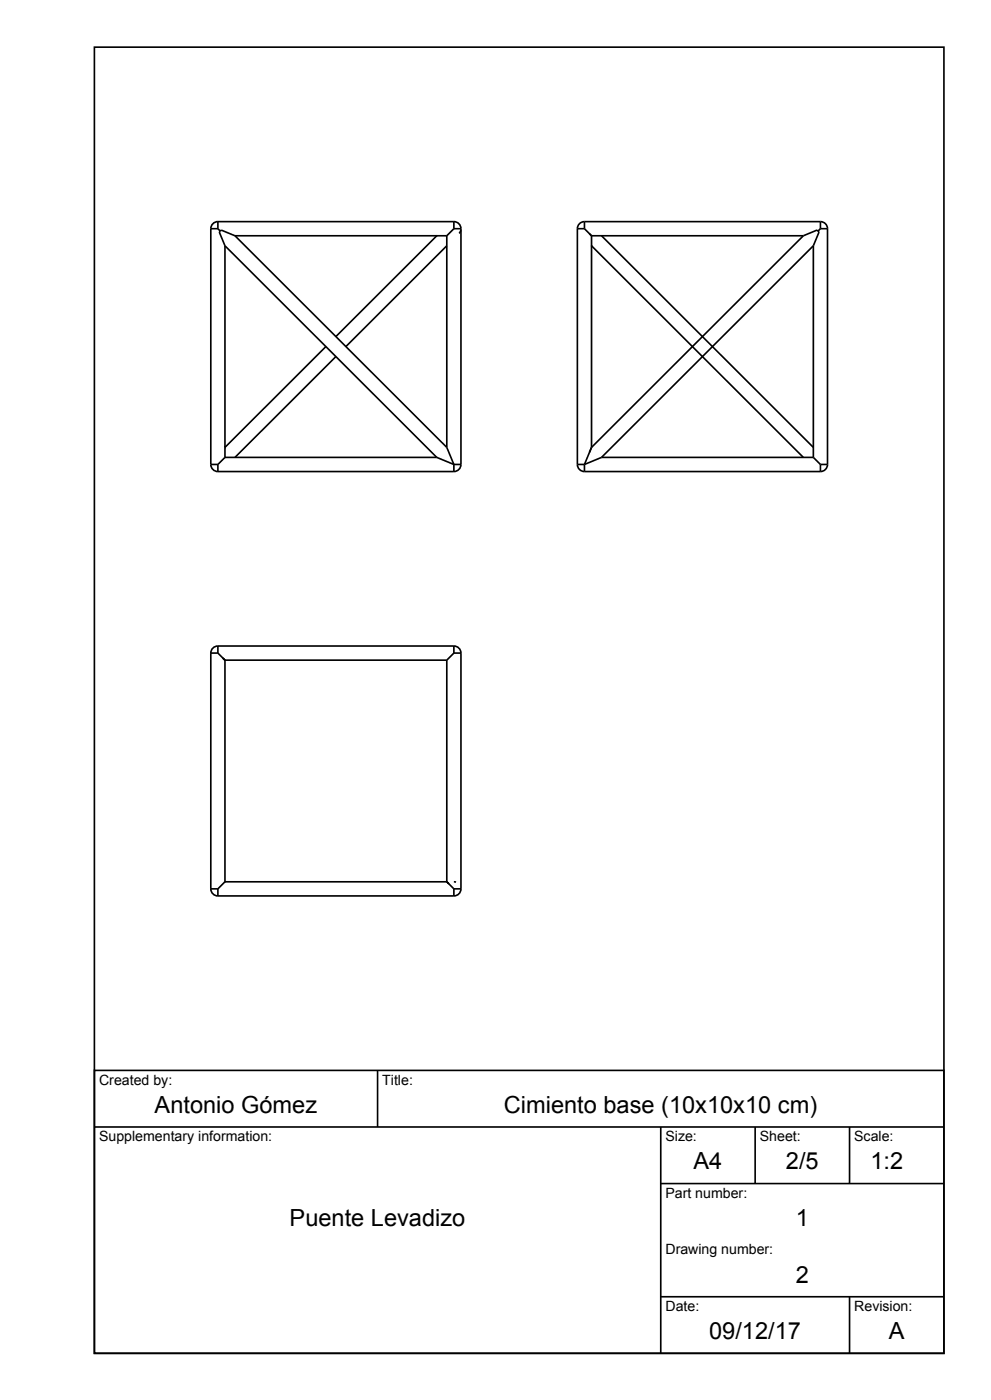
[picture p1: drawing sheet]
<svg xmlns="http://www.w3.org/2000/svg" width="262mm" height="371mm" viewBox="0 0 262 371" stroke-linecap="round" stroke-linejoin="round" font-family="sans-serif">
<g fill="none" stroke="#000" stroke-width=".44">
<path d="M25 12.5h225v346.3h-225zM57.7 58.7a1.87 1.87 0 0 0-1.9 1.9M57.7 58.7h62.5M57.7 58.7v1.9M120.2 58.7a1.87 1.87 0 0 1 1.9 1.9M120.2 58.7v1.9M154.8 58.7a1.87 1.87 0 0 0-1.9 1.9M154.8 58.7h62.5M154.8 58.7v1.9M217.3 58.7a1.87 1.87 0 0 1 1.9 1.9M217.3 58.7v1.9M55.8 60.6v62.5"/>
<path d="M55.8 60.6h1.9M57.7 60.6l.6 .7M58.3 61.3l-.2 .2 1.5 3.7M58.3 61.3l.3-.3 3.6 1.5M59.6 65.2v56M59.6 65.2l56.1 56M62.2 62.5h56.1M62.2 62.5l56.1 56.1M115.7 62.5l-26.7 26.7M118.3 65.2l-26.7 26.7M118.3 62.5v56.1M120.2 60.6l-1.9 1.9"/>
<path d="M120.2 60.6h1.9M122 61l-.4 .9M122.1 60.6v62.5M152.9 60.6h1.9M152.9 60.6v62.5M154.8 60.6l1.9 1.9M156.1 62l.6 .5M156.7 65.2h.1M156.7 62.5h56.1M156.7 62.5v56.1M156.7 65.2l56.1 56M159.3 62.5l56.1 56.1"/>
<path d="M212.8 62.5l3.6-1.5 .2 .2 .3 .3-1.5 3.7M212.8 62.5l-56.1 56.1M215.4 65.2l-56.1 56M215.4 65.2v56M217.3 60.6l-.6 .7M217.3 60.6h1.9M219.2 60.6v62.5M86.3 91.9l-26.7 26.7M89 94.5l-26.8 26.7M59.6 118.6h.1M118.3 118.6l1.9 4.5M156.7 118.6l-.6 1.3"/>
<path d="M156.7 118.6l-1.9 4.5M55.8 123.1a1.88 1.88 0 0 0 1.9 1.9M55.8 123.1h1.9M57.7 125h62.5M57.7 123.1v1.9M59.6 121.2l-1.9 1.9M59.6 121.2h56.1M115.7 121.2l4.5 1.9M120.2 123.1h1.9M120.2 123.1v1.9M122.1 123.1a1.88 1.88 0 0 1-1.9 1.9M152.9 123.1a1.88 1.88 0 0 0 1.9 1.9"/>
<path d="M152.9 123.1h1.9M154.8 125h62.5M154.8 123.1v1.9M159.3 121.2l-4.5 1.9M159.3 121.2h56.1M215.4 121.2l1.9 1.9M217.3 123.1h1.9M217.3 123.1v1.9M219.2 123.1a1.88 1.88 0 0 1-1.9 1.9M55.8 173.1v62.5M55.8 173.1h1.9M57.7 171.3a1.87 1.87 0 0 0-1.9 1.8"/>
<path d="M57.7 173.1l1.9 1.9M57.7 171.3v1.8M57.7 171.3h62.5M59 174.5l.6 .5M59.4 174.9l.2 .1M59.6 175v58.7M59.6 175h58.7M118.3 175v58.7M120.2 171.3a1.87 1.87 0 0 1 1.9 1.8M120.2 171.3v1.8M120.2 173.1h1.9M120.2 173.1l-1.9 1.9"/>
<path d="M122.1 173.1v62.5M55.8 235.6a1.87 1.87 0 0 0 1.9 1.9M55.8 235.6h1.9M57.7 235.6v1.9M57.7 237.5h62.5M59.6 233.7l-1.9 1.9M59.6 233.7h58.7M118.3 233.7l1.9 1.9M118.3 233.7l.6 .6M120.2 233.7l.6 .1M120.2 235.6v1.9M120.2 235.6h1.9"/>
<path d="M122.1 235.6a1.87 1.87 0 0 1-1.9 1.9M25 283.8h225v75h-225zM25 298.8h225M100 283.8v15M175 298.8v60M200 298.8v15M225 298.8v15M175 313.8h75M175 343.8h75M225 343.8v15"/>
</g>
<g font-size="6.3">
<text x="41" y="295">Antonio Gómez</text>
<text x="133.5" y="295">Cimiento base (10x10x10 cm)</text>
<text x="183.7" y="310">A4</text>
<text x="208.1" y="310">2/5</text>
<text x="230.5" y="310">1:2</text>
<text x="76.7" y="325">Puente Levadizo</text>
<text x="210.8" y="325">1</text>
<text x="210.8" y="340">2</text>
<text x="187.8" y="355">09/12/17</text>
<text x="235.4" y="355">A</text>
</g>
<g font-size="3.7">
<text x="26.3" y="287.5">Created by:</text>
<text x="101.2" y="287.5">Title:</text>
<text x="26.3" y="302.5">Supplementary information:</text>
<text x="176.2" y="302.5">Size:</text>
<text x="201.2" y="302.5">Sheet:</text>
<text x="226.2" y="302.5">Scale:</text>
<text x="176.2" y="317.5">Part number:</text>
<text x="176.2" y="332.5">Drawing number:</text>
<text x="176.2" y="347.5">Date:</text>
<text x="226.3" y="347.5">Revision:</text>
</g>
</svg>
